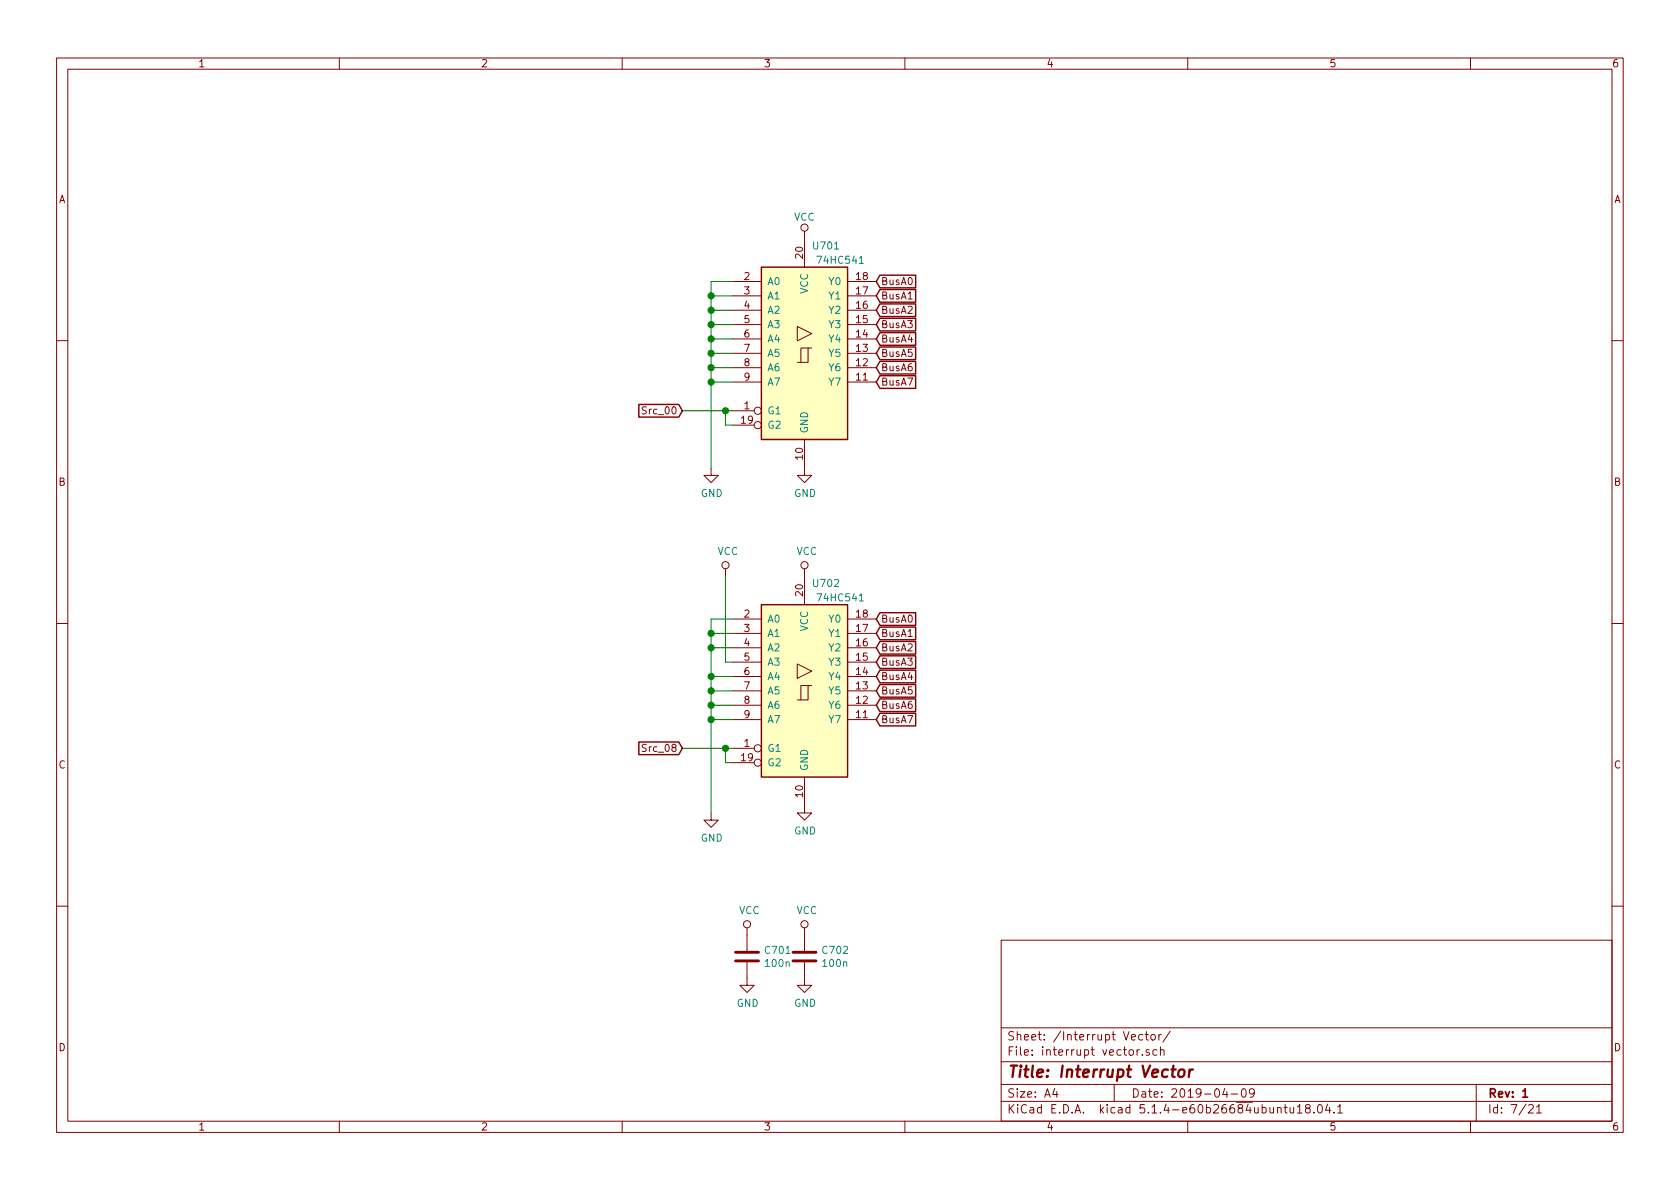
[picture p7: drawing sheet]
EESchema Schematic File Version 4
LIBS:cisc-8-cache
EELAYER 30 0
EELAYER END
$Descr A4 11693 8268
encoding utf-8
Sheet 7 21
Title "Interrupt Vector"
Date "2019-04-09"
Rev "1"
Comp ""
Comment1 ""
Comment2 ""
Comment3 ""
Comment4 ""
$EndDescr
$Comp
L cisc-8-rescue:74HCT541-74xx U701
U 1 1
P 5600 2450
F 0 "U701" H 5750 3200 50  0000 C CNN
F 1 "74HC541" H 5850 3100 50  0000 C CNN
F 2 "Package_SO:SOIC-20W_7.5x12.8mm_P1.27mm" H 5600 2450 50  0001 C CNN
F 3 "http://www.ti.com/lit/gpn/sn74HCT541" H 5600 2450 50  0001 C CNN
	1    5600 2450
	1    0    0    -1  
$EndComp
Text GLabel 6100 1950 2    50   Input ~ 0
BusA0
Text GLabel 6100 2050 2    50   Input ~ 0
BusA1
Text GLabel 6100 2150 2    50   Input ~ 0
BusA2
Text GLabel 6100 2250 2    50   Input ~ 0
BusA3
Text GLabel 6100 2350 2    50   Input ~ 0
BusA4
Text GLabel 6100 2450 2    50   Input ~ 0
BusA5
Text GLabel 6100 2550 2    50   Input ~ 0
BusA6
Text GLabel 6100 2650 2    50   Input ~ 0
BusA7
$Comp
L cisc-8-rescue:74HCT541-74xx U702
U 1 1
P 5600 4800
F 0 "U702" H 5750 5550 50  0000 C CNN
F 1 "74HC541" H 5850 5450 50  0000 C CNN
F 2 "Package_SO:SOIC-20W_7.5x12.8mm_P1.27mm" H 5600 4800 50  0001 C CNN
F 3 "http://www.ti.com/lit/gpn/sn74HCT541" H 5600 4800 50  0001 C CNN
	1    5600 4800
	1    0    0    -1  
$EndComp
Text GLabel 6100 4300 2    50   Input ~ 0
BusA0
Text GLabel 6100 4400 2    50   Input ~ 0
BusA1
Text GLabel 6100 4500 2    50   Input ~ 0
BusA2
Text GLabel 6100 4600 2    50   Input ~ 0
BusA3
Text GLabel 6100 4700 2    50   Input ~ 0
BusA4
Text GLabel 6100 4800 2    50   Input ~ 0
BusA5
Text GLabel 6100 4900 2    50   Input ~ 0
BusA6
Text GLabel 6100 5000 2    50   Input ~ 0
BusA7
$Comp
L cisc-8-rescue:GND-power #PWR0709
U 1 1
P 5600 5600
F 0 "#PWR0709" H 5600 5350 50  0001 C CNN
F 1 "GND" H 5605 5427 50  0000 C CNN
F 2 "" H 5600 5600 50  0001 C CNN
F 3 "" H 5600 5600 50  0001 C CNN
	1    5600 5600
	1    0    0    -1  
$EndComp
$Comp
L cisc-8-rescue:GND-power #PWR0707
U 1 1
P 5600 3250
F 0 "#PWR0707" H 5600 3000 50  0001 C CNN
F 1 "GND" H 5605 3077 50  0000 C CNN
F 2 "" H 5600 3250 50  0001 C CNN
F 3 "" H 5600 3250 50  0001 C CNN
	1    5600 3250
	1    0    0    -1  
$EndComp
$Comp
L cisc-8-rescue:VCC-power #PWR0708
U 1 1
P 5600 4000
F 0 "#PWR0708" H 5600 3850 50  0001 C CNN
F 1 "VCC" H 5617 4173 50  0000 C CNN
F 2 "" H 5600 4000 50  0001 C CNN
F 3 "" H 5600 4000 50  0001 C CNN
	1    5600 4000
	1    0    0    -1  
$EndComp
$Comp
L cisc-8-rescue:VCC-power #PWR0706
U 1 1
P 5600 1650
F 0 "#PWR0706" H 5600 1500 50  0001 C CNN
F 1 "VCC" H 5600 1800 50  0000 C CNN
F 2 "" H 5600 1650 50  0001 C CNN
F 3 "" H 5600 1650 50  0001 C CNN
	1    5600 1650
	1    0    0    -1  
$EndComp
$Comp
L cisc-8-rescue:GND-power #PWR0701
U 1 1
P 4950 3250
F 0 "#PWR0701" H 4950 3000 50  0001 C CNN
F 1 "GND" H 4955 3077 50  0000 C CNN
F 2 "" H 4950 3250 50  0001 C CNN
F 3 "" H 4950 3250 50  0001 C CNN
	1    4950 3250
	1    0    0    -1  
$EndComp
Wire Wire Line
	5100 2650 4950 2650
Wire Wire Line
	4950 2650 4950 3250
Wire Wire Line
	5100 2550 4950 2550
Wire Wire Line
	4950 2550 4950 2650
Connection ~ 4950 2650
Wire Wire Line
	5100 2450 4950 2450
Wire Wire Line
	4950 2450 4950 2550
Connection ~ 4950 2550
Wire Wire Line
	5100 2350 4950 2350
Wire Wire Line
	4950 2350 4950 2450
Connection ~ 4950 2450
Wire Wire Line
	5100 2250 4950 2250
Wire Wire Line
	4950 2250 4950 2350
Connection ~ 4950 2350
Wire Wire Line
	5100 2150 4950 2150
Wire Wire Line
	4950 2150 4950 2250
Connection ~ 4950 2250
Wire Wire Line
	5100 2050 4950 2050
Wire Wire Line
	4950 2050 4950 2150
Connection ~ 4950 2150
Wire Wire Line
	5100 1950 4950 1950
Wire Wire Line
	4950 1950 4950 2050
Connection ~ 4950 2050
$Comp
L cisc-8-rescue:GND-power #PWR0702
U 1 1
P 4950 5650
F 0 "#PWR0702" H 4950 5400 50  0001 C CNN
F 1 "GND" H 4955 5477 50  0000 C CNN
F 2 "" H 4950 5650 50  0001 C CNN
F 3 "" H 4950 5650 50  0001 C CNN
	1    4950 5650
	1    0    0    -1  
$EndComp
Wire Wire Line
	5100 4300 4950 4300
Wire Wire Line
	4950 4300 4950 4400
Wire Wire Line
	5100 4400 4950 4400
Connection ~ 4950 4400
Wire Wire Line
	5100 4700 4950 4700
Connection ~ 4950 4700
Wire Wire Line
	4950 4700 4950 4800
Wire Wire Line
	5100 4800 4950 4800
Connection ~ 4950 4800
Wire Wire Line
	4950 4800 4950 4900
Wire Wire Line
	5100 4900 4950 4900
Connection ~ 4950 4900
Wire Wire Line
	4950 4900 4950 5000
Wire Wire Line
	5100 5000 4950 5000
Connection ~ 4950 5000
Wire Wire Line
	4950 5000 4950 5650
$Comp
L cisc-8-rescue:VCC-power #PWR0703
U 1 1
P 5050 4000
F 0 "#PWR0703" H 5050 3850 50  0001 C CNN
F 1 "VCC" H 5067 4173 50  0000 C CNN
F 2 "" H 5050 4000 50  0001 C CNN
F 3 "" H 5050 4000 50  0001 C CNN
	1    5050 4000
	1    0    0    -1  
$EndComp
Wire Wire Line
	4950 4400 4950 4500
Wire Wire Line
	5100 4600 5050 4600
Wire Wire Line
	5050 4000 5050 4600
Wire Wire Line
	5100 4500 4950 4500
Connection ~ 4950 4500
Wire Wire Line
	4950 4500 4950 4700
Text GLabel 4750 2850 0    50   Input ~ 0
Src_00
Wire Wire Line
	5100 2850 5050 2850
Wire Wire Line
	5100 2950 5050 2950
Wire Wire Line
	5050 2950 5050 2850
Connection ~ 5050 2850
Wire Wire Line
	5050 2850 4750 2850
Text GLabel 4750 5200 0    50   Input ~ 0
Src_08
Wire Wire Line
	5100 5200 5050 5200
Wire Wire Line
	5100 5300 5050 5300
Wire Wire Line
	5050 5300 5050 5200
Connection ~ 5050 5200
Wire Wire Line
	5050 5200 4750 5200
$Comp
L cisc-8-rescue:C-Device C?
U 1 1
P 5200 6650
AR Path="/5CBE1092/5CBB7DCB" Ref="C?"  Part="1" 
AR Path="/5CBFD7EA/5CBB7DCB" Ref="C?"  Part="1" 
AR Path="/5CC129E1/5CBB7DCB" Ref="C?"  Part="1" 
AR Path="/5CBB30DD/5CBB7DCB" Ref="C701"  Part="1" 
F 0 "C701" H 5315 6696 50  0000 L CNN
F 1 "100n" H 5315 6605 50  0000 L CNN
F 2 "Capacitor_SMD:C_0603_1608Metric" H 5238 6500 50  0001 C CNN
F 3 "~" H 5200 6650 50  0001 C CNN
	1    5200 6650
	1    0    0    -1  
$EndComp
$Comp
L cisc-8-rescue:GND-power #PWR?
U 1 1
P 5200 6800
AR Path="/5CBE1092/5CBB7DD2" Ref="#PWR?"  Part="1" 
AR Path="/5CBFD7EA/5CBB7DD2" Ref="#PWR?"  Part="1" 
AR Path="/5CC129E1/5CBB7DD2" Ref="#PWR?"  Part="1" 
AR Path="/5CBB30DD/5CBB7DD2" Ref="#PWR0705"  Part="1" 
F 0 "#PWR0705" H 5200 6550 50  0001 C CNN
F 1 "GND" H 5205 6627 50  0000 C CNN
F 2 "" H 5200 6800 50  0001 C CNN
F 3 "" H 5200 6800 50  0001 C CNN
	1    5200 6800
	1    0    0    -1  
$EndComp
$Comp
L cisc-8-rescue:VCC-power #PWR?
U 1 1
P 5200 6500
AR Path="/5CBE1092/5CBB7DD8" Ref="#PWR?"  Part="1" 
AR Path="/5CBFD7EA/5CBB7DD8" Ref="#PWR?"  Part="1" 
AR Path="/5CC129E1/5CBB7DD8" Ref="#PWR?"  Part="1" 
AR Path="/5CBB30DD/5CBB7DD8" Ref="#PWR0704"  Part="1" 
F 0 "#PWR0704" H 5200 6350 50  0001 C CNN
F 1 "VCC" H 5217 6673 50  0000 C CNN
F 2 "" H 5200 6500 50  0001 C CNN
F 3 "" H 5200 6500 50  0001 C CNN
	1    5200 6500
	1    0    0    -1  
$EndComp
$Comp
L cisc-8-rescue:C-Device C?
U 1 1
P 5600 6650
AR Path="/5CBE1092/5CBB7DDE" Ref="C?"  Part="1" 
AR Path="/5CBFD7EA/5CBB7DDE" Ref="C?"  Part="1" 
AR Path="/5CC129E1/5CBB7DDE" Ref="C?"  Part="1" 
AR Path="/5CBB30DD/5CBB7DDE" Ref="C702"  Part="1" 
F 0 "C702" H 5715 6696 50  0000 L CNN
F 1 "100n" H 5715 6605 50  0000 L CNN
F 2 "Capacitor_SMD:C_0603_1608Metric" H 5638 6500 50  0001 C CNN
F 3 "~" H 5600 6650 50  0001 C CNN
	1    5600 6650
	1    0    0    -1  
$EndComp
$Comp
L cisc-8-rescue:GND-power #PWR?
U 1 1
P 5600 6800
AR Path="/5CBE1092/5CBB7DE5" Ref="#PWR?"  Part="1" 
AR Path="/5CBFD7EA/5CBB7DE5" Ref="#PWR?"  Part="1" 
AR Path="/5CC129E1/5CBB7DE5" Ref="#PWR?"  Part="1" 
AR Path="/5CBB30DD/5CBB7DE5" Ref="#PWR0711"  Part="1" 
F 0 "#PWR0711" H 5600 6550 50  0001 C CNN
F 1 "GND" H 5605 6627 50  0000 C CNN
F 2 "" H 5600 6800 50  0001 C CNN
F 3 "" H 5600 6800 50  0001 C CNN
	1    5600 6800
	1    0    0    -1  
$EndComp
$Comp
L cisc-8-rescue:VCC-power #PWR?
U 1 1
P 5600 6500
AR Path="/5CBE1092/5CBB7DEB" Ref="#PWR?"  Part="1" 
AR Path="/5CBFD7EA/5CBB7DEB" Ref="#PWR?"  Part="1" 
AR Path="/5CC129E1/5CBB7DEB" Ref="#PWR?"  Part="1" 
AR Path="/5CBB30DD/5CBB7DEB" Ref="#PWR0710"  Part="1" 
F 0 "#PWR0710" H 5600 6350 50  0001 C CNN
F 1 "VCC" H 5617 6673 50  0000 C CNN
F 2 "" H 5600 6500 50  0001 C CNN
F 3 "" H 5600 6500 50  0001 C CNN
	1    5600 6500
	1    0    0    -1  
$EndComp
$EndSCHEMATC
